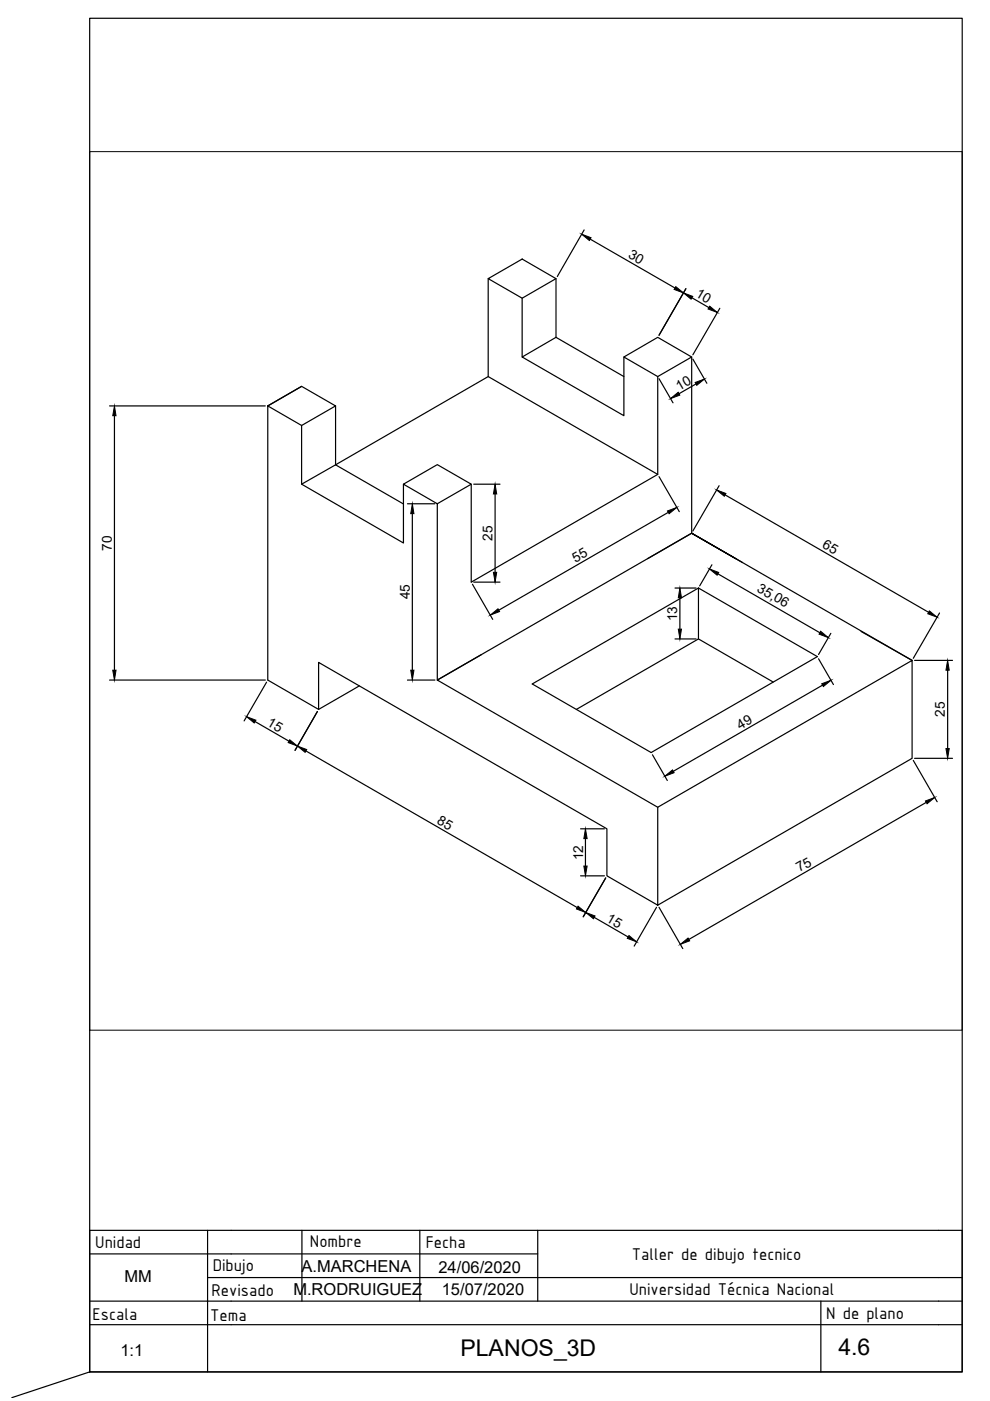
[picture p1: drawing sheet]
<svg xmlns="http://www.w3.org/2000/svg" width="210mm" height="297mm" viewBox="0 0 210 297" stroke-linecap="round" stroke-linejoin="round" font-family="sans-serif">
<!-- layer: 0 -->
<g fill="none" stroke="#000" stroke-width=".25">
<path d="M103.5 59.1l7.2-4.2 7.2 4.2-7.2 4.1zM103.5 59.1v20.7M117.9 59.1v12.4l14.4 8.3M110.7 63.2v12.5M117.9 71.5l-7.2 4.2 21.6 12.4v-12.4M146.6 75.7l-7.1-4.2-7.2 4.2 7.2 4.1M64 81.9l-7.2 4.2 7.2-4.2 7.1 4.2-7.1 4.1-7.2-4.1v58.1l10.7 6.2v-10l61.2 35.3v10l10.8 6.2v-20.7l53.9-31.2v20.8l-53.9 31.1M64 90.2v12.5l21.5 12.4v-12.4M71.1 86.1v12.5l14.4 8.2M92.7 106.8l7.2-4.1-7.2-4.2-7.2 4.2 7.2 4.1v37.4l9.4-5.4M99.9 102.7v20.7l39.6-22.8v-20.8l7.1-4.1v37.4l-9.3 5.3M139.5 100.6l-36-20.8-39.5 22.9"/>
<path d="M156 118.4l-9.4-5.3 10.8 6.2M148.1 124.7v10.8l-25.9 14.9M148.1 135.5l15.8 9.1M182.6 133.9l10.8 6.1-46.8-26.9-53.9 31.1 46.8 27M76.2 145.4l-8.7 5M112.8 145l35.3-20.3 25.2 14.5-35.2 20.4zM19 265.9h95M19 275.9h180M44 270.9h155M44 260.9v30M64 260.9v15M89 260.9v15"/>
<path d="M114 260.9v15M199 260.9h-180v30M19 280.9h180"/>
</g>
<!-- layer: Cotas -->
<g fill="none" stroke="#000" stroke-width=".25">
<path d="M123.9 48.7l-5.7 9.9M125.1 50.7l18 10.4M145.4 61.2l-5.7 9.9M146.7 63.1l3.6 2.1M146.9 76.1l3 5.2M152.6 65.4l-5.7 9.8M23.2 86.1h33M24.3 88.1v54M139.7 80.3l3 5.1M147.6 81.4l-3.6 2.1M86.4 106.8h5.8M87.4 108.9v33.2"/>
<path d="M100.4 102.7h5.6M105 104.7v16.6M139.7 101l4.3 7.5M141.7 108.6l-35.9 20.8M150.9 119.7l-2.6 4.5M152.5 103l-5.6 9.6M153.7 104.9l43.2 24.9M100.2 123.9l4.3 7.4M100.4 123.4h5.6M143.1 124.7h4.5M143.1 135.5h4.5M144.2 126.7v6.7"/>
<path d="M152.2 121.7l21.6 12.5M173.6 139.7l3.1 5.4M176.2 134.3l-2.6 4.5M199.2 130l-5.6 9.6M23.2 144.2h33M54.1 153l7.2 4.1M56.5 144.6l-4.7 8.2M64.9 159.2l57.5 33.2M67.3 150.9l-4.7 8.2M86.4 144.2h5.8M174.4 145.3l-31.6 18.2M193.9 140h8.1"/>
<path d="M200.9 142.1v16.6M123.1 175.7h5.1M124.1 177.8v5.8M138.3 160l3.2 5.5M193.6 161.2l5.1 8.8M193.9 160.8h8.1M196.4 170.1l-50.3 29.1M123.1 185.7h5.1M126 194.5l7.2 4.1M128.4 186.1l-4.7 8.3M139.2 192.4l-4.7 8.2M139.7 192.4l5.1 8.7"/>
<path d="M19 290.9v-287h185v287h-185l-16.5 5.4"/>
</g>
<g fill="#000" stroke="#000" stroke-width=".21">
<path d="M123.3 49.7l2 .7-.3 .6zM143.3 60.8l1.6 1.3-2-.7zM144.9 62.1l2 .7-.4 .6zM150.5 64.9l1.6 1.4-2-.8zM24.3 86.1l.3 2h-.7zM142.2 84.5l1.6-1.3 .3 .6zM147.4 81.1l2-.7-1.7 1.3zM87.4 106.8l.4 2.1h-.7zM105 102.7l.3 2h-.7zM141.5 108.3l2-.7-1.6 1.3zM151.9 103.9l2 .7-.3 .6zM104.6 121.3h.7l-.3 2.1z"/>
<path d="M104 130.4l1.6-1.3 .3 .6zM144.2 124.7l.3 2h-.7zM143.8 133.4h.7l-.3 2.1zM150.4 120.6l2 .8-.4 .6zM174 133.8l1.6 1.4-1.9-.7zM197 129.5l1.7 1.4-2-.8zM23.9 142.1h.7l-.3 2.1zM52.3 152l2 .7-.4 .6zM61.4 156.8l1.7 1.4-2-.8zM63.1 158.2l1.9 .7-.3 .6zM87.1 142.1h.7l-.4 2.1zM174.2 145l2-.8-1.6 1.4z"/>
<path d="M200.9 140l.4 2.1h-.7zM200.6 158.7h.7l-.4 2.1zM124.1 175.7l.4 2.1h-.7zM141 164.6l1.6-1.4 .3 .6zM196.2 169.8l2-.7-1.6 1.3zM122.6 192.1l1.6 1.4-2-.8zM123.8 183.6h.7l-.4 2.1zM124.2 193.5l2 .7-.4 .6zM133.4 198.4l1.6 1.3-2-.8zM144.3 200.2l1.6-1.3 .3 .6z"/>
</g>
<!-- layer: CajetinLine -->
<path d="M174 275.9v15M199 270.9h5v20h-185M199 260.9h5v10M199 275.9h5M199 280.9h5" fill="none" stroke="#000" stroke-width=".25"/>
<!-- layer: Cotas -->
<path d="M19 32.2h185v186.2h-185z" fill="none" stroke="#000" stroke-width=".21"/>
<g font-size="4.9">
<text x="97.6" y="287.5">PLANOS_3D</text>
<text x="177.8" y="287.2">4.6</text>
</g>
<g font-size="3.9">
<text x="20.2" y="264.5">Unidad</text>
<text x="45.1" y="269.4">Dibujo</text>
<text x="65.7" y="264.3">Nombre</text>
<text x="90.3" y="264.6">Fecha</text>
<text x="133.9" y="267">Taller de dibujo tecnico</text>
<text x="44.8" y="274.7">Revisado</text>
<text x="133.4" y="274.6">Universidad Técnica Nacional</text>
<text x="19.6" y="279.8">Escala</text>
<text x="44.5" y="280">Tema</text>
<text x="175.2" y="279.6">N de plano</text>
</g>
<g font-size="3.5">
<text x="63.9" y="269.8">A.MARCHENA</text>
<text x="93" y="269.8">24/06/2020</text>
<text x="26.4" y="271.9">MM</text>
<text x="62.2" y="274.5">M.RODRUIGUEZ</text>
<text x="93.7" y="274.6">15/07/2020</text>
<text x="25.5" y="287.5">1:1</text>
</g>
<g font-size="2.9">
<text x="133" y="54.6" transform="rotate(30 133 54.6)">30</text>
<text x="147.3" y="62.8" transform="rotate(30 147.3 62.8)">10</text>
<text x="144" y="82.8" transform="rotate(-30 144 82.8)">10</text>
<text x="23.7" y="116.7" transform="rotate(-90 23.7 116.7)">70</text>
<text x="104.4" y="114.6" transform="rotate(-90 104.4 114.6)">25</text>
<text x="122.1" y="119.3" transform="rotate(-30 122.1 119.3)">55</text>
<text x="174.2" y="116.1" transform="rotate(30 174.2 116.1)">65</text>
<text x="160.3" y="125.3" transform="rotate(30 160.3 125.3)">35,06</text>
<text x="86.9" y="127.1" transform="rotate(-90 86.9 127.1)">45</text>
<text x="143.6" y="131.8" transform="rotate(-90 143.6 131.8)">13</text>
<text x="56.5" y="153.7" transform="rotate(30 56.5 153.7)">15</text>
<text x="156.9" y="154.7" transform="rotate(-30 156.9 154.7)">49</text>
<text x="200.3" y="152" transform="rotate(-90 200.3 152)">25</text>
<text x="92.5" y="174.5" transform="rotate(30 92.5 174.5)">85</text>
<text x="123.6" y="182.4" transform="rotate(-90 123.6 182.4)">12</text>
<text x="169.5" y="185" transform="rotate(-30 169.5 185)">75</text>
<text x="128.4" y="195.2" transform="rotate(30 128.4 195.2)">15</text>
</g>
</svg>
